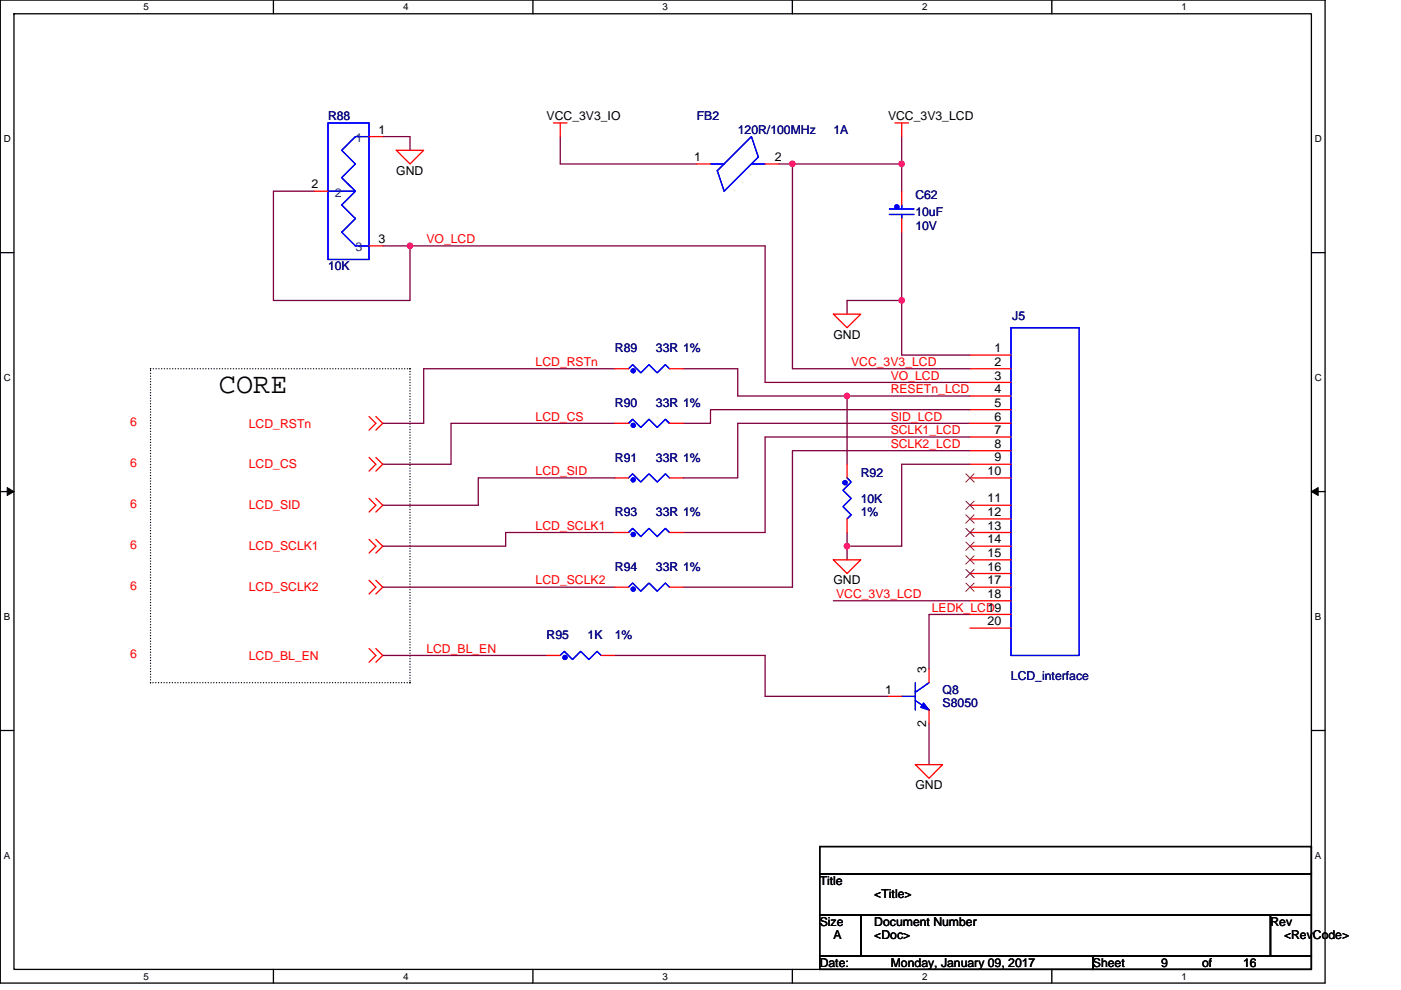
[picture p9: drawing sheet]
<svg xmlns="http://www.w3.org/2000/svg" width="297mm" height="210mm" viewBox="0 0 297 210" stroke-linecap="round" stroke-linejoin="round" font-family="sans-serif">
<path d="M.1 0h280.8v208.5h-280.8zM3 2.9h275v202.7h-275z" fill="none" stroke="#000" stroke-width=".28"/>
<g fill="#fff">
<path d="M30.5 .3h1.1v2.3h-1.1z"/>
<path d="M30.5 205.9h1.1v2.3h-1.1z"/>
</g>
<path d="M58 0v2.9M58 205.6v2.9" fill="none" stroke="#000" stroke-width=".28"/>
<g fill="#fff">
<path d="M85.5 .3h1.1v2.3h-1.1z"/>
<path d="M85.5 205.9h1.1v2.3h-1.1z"/>
</g>
<path d="M113 0v2.9M113 205.6v2.9" fill="none" stroke="#000" stroke-width=".28"/>
<g fill="#fff">
<path d="M140.5 .3h1.1v2.3h-1.1z"/>
<path d="M140.5 205.9h1.1v2.3h-1.1z"/>
</g>
<path d="M168 0v2.9M168 205.6v2.9" fill="none" stroke="#000" stroke-width=".28"/>
<g fill="#fff">
<path d="M195.5 .3h1.2v2.3h-1.2z"/>
<path d="M195.5 205.9h1.2v2.3h-1.2z"/>
</g>
<path d="M223 0v2.9M223 205.6v2.9" fill="none" stroke="#000" stroke-width=".28"/>
<g fill="#fff">
<path d="M250.5 .3h1.2v2.3h-1.2z"/>
<path d="M250.5 205.9h1.2v2.3h-1.2z"/>
<path d="M.8 28.3h1.5v2.3h-1.5z"/>
<path d="M278.8 28.3h1.5v2.3h-1.5z"/>
<path d="M.8 78.9h1.5v2.3h-1.5z"/>
<path d="M278.8 78.9h1.5v2.3h-1.5z"/>
</g>
<path d="M.1 53.6h2.9M278 53.6h2.9" fill="none" stroke="#000" stroke-width=".28"/>
<g fill="#fff">
<path d="M.8 129.6h1.4v2.3h-1.4z"/>
<path d="M278.8 129.6h1.4v2.3h-1.4z"/>
</g>
<path d="M.1 104.3h2.9M278 104.3h2.9" fill="none" stroke="#000" stroke-width=".28"/>
<path d="M1.5 103.4l1.5 .9-1.5 .8zM278 104.3l1.5-.9v1.7z" fill="#000" stroke="#000" stroke-width=".21"/>
<g fill="#fff">
<path d="M.8 180.3h1.4v2.3h-1.4z"/>
<path d="M278.8 180.3h1.4v2.3h-1.4z"/>
</g>
<path d="M.1 154.9h2.9M278 154.9h2.9M173.8 179.6h104.2v5.7h-104.2zM173.8 194h8.7v8.7h-8.7zM173.8 185.3h104.2v8.7h-104.2zM182.5 194h86.9v8.7h-86.9zM269.4 194h8.6v8.7h-8.6zM173.8 202.7h57.9v2.9h-57.9zM231.7 202.7h46.3v2.9h-46.3z" fill="none" stroke="#000" stroke-width=".28"/>
<path d="M31.9 78.2h55M31.9 78.2h.1M86.9 78.2h.1M86.9 78.2v66.6M31.9 144.8h.1M31.9 144.8v-66.6M86.9 144.8h.1M86.9 144.8h-55" fill="none" stroke="#000" stroke-width=".28" stroke-dasharray="0 .6"/>
<g fill="none" stroke="#800040" stroke-width=".28">
<path d="M81.1 29h5.8v2.9M118.8 29v5.8h28.9M165.1 34.8h2.9M168 34.8v43.4h37.7M168 34.8h23.2M191.2 34.8v5.8M191.2 29v5.8M66.7 40.6h-8.7v23.1h28.9v-11.5h-5.8M86.9 52.2h75.3v28.9h43.5M191.2 49.3v14.4M130.4 78.2h-40.6v11.6h-8.7M144.8 78.2h11.6v5.8h23.2v14.5"/>
<path d="M191.2 63.7h-11.6v2.9M191.2 63.7v11.6h14.5M130.4 89.8h-34.8v8.7h-14.5M179.6 84h26.1M205.7 98.5h-14.5v17.3h-11.6M205.7 95.6h-37.7v28.9h-23.2M205.7 92.7h-43.5v20.2h-17.4M205.7 89.8h-49.3v11.6h-11.6M205.7 86.9h-55.1v2.9h-5.8M130.4 101.4h-29v5.8h-20.3M130.4 112.9h-23.2v2.9h-26.1M179.6 115.8v2.9"/>
<path d="M179.6 112.9v2.9M81.1 139h34.8M81.1 124.5h49.3M130.4 139h31.8v8.7h26.1M176.7 127.4h29M205.7 130.3h-8.7v11.6M197 153.5v8.7"/>
</g>
<g fill="#f0f" stroke="#f0f" stroke-width=".28">
<circle cx="168" cy="34.8" r=".57"/>
<circle cx="191.2" cy="34.8" r=".57"/>
<circle cx="191.2" cy="63.7" r=".57"/>
<circle cx="86.9" cy="52.1" r=".57"/>
<circle cx="179.6" cy="84" r=".57"/>
<circle cx="179.6" cy="115.8" r=".57"/>
</g>
<g fill="none" stroke="#f00" stroke-width=".28">
<path d="M78.2 29h2.9M84 31.9h5.8l-2.9 2.9zM117.3 26.1h2.9M118.8 26.1v2.9M147.7 34.8h2.9M162.2 34.8h2.9M189.7 26.1h2.9M191.2 26.1v2.9M66.7 40.6h2.9M78.2 52.2h2.9M191.2 40.6v2.9M191.2 46.4v2.9"/>
<path d="M130.4 78.2h2.9M141.9 78.2h2.9M176.7 66.6h5.8l-2.9 2.9zM205.7 75.3h8.6M205.7 78.2h8.6M78.2 88.3l1.5 1.5-1.5 1.4M78.2 97l1.5 1.5-1.5 1.4M79.7 88.3l1.4 1.5-1.4 1.4M79.7 97l1.4 1.5-1.4 1.4M130.4 89.8h2.9M141.9 89.8h2.9M179.6 98.5v2.9"/>
<path d="M205.7 81.1h8.6M205.7 84h8.6M205.7 86.9h8.6M205.7 89.8h8.6M205.7 92.7h8.6M205.7 95.6h8.6M205.7 98.5h8.6M78.2 105.7l1.5 1.5-1.5 1.4M78.2 114.4l1.5 1.4-1.5 1.5M79.7 105.7l1.4 1.5-1.4 1.4M79.7 114.4l1.4 1.4-1.4 1.5M130.4 112.9h2.9"/>
<path d="M130.4 101.4h2.9M141.9 112.9h2.9M141.9 101.4h2.9M176.7 118.7h5.8l-2.9 2.9zM179.6 110.1v2.8M205.7 101.4h8.6M205.7 107.2h8.6M205.7 110.1h8.6M205.7 112.9h8.6M205.7 115.8h8.6M205.7 118.7h8.6M78.2 123.1l1.5 1.4-1.5 1.5"/>
<path d="M78.2 137.6l1.5 1.4-1.5 1.5M79.7 123.1l1.4 1.4-1.4 1.5M79.7 137.6l1.4 1.4-1.4 1.5M115.9 139h2.9M127.5 139h2.9M130.4 124.5h2.9M141.9 124.5h2.9M205.7 121.6h8.6M205.7 124.5h8.6M205.7 127.4h8.6M205.7 130.3h8.6M205.7 133.2h8.6"/>
<path d="M188.3 147.7h2.9M197 141.9v2.9M197 150.6v2.9M194.1 162.2h5.8l-2.9 2.9z"/>
</g>
<g fill="none" stroke="#00f" stroke-width=".28">
<path d="M69.6 26.1h8.6v28.9h-8.6zM78.2 29h-2.8l-2.9 2.9 2.9 2.9-2.9 2.9 2.9 2.9M150.6 34.8h2.9M152.1 36.2l7.2-7.2 1.5 4.3-7.3 7.3zM159.3 34.8h2.9M69.6 40.6h5.8M75.4 40.6l-2.9 2.9 2.9 2.9-2.9 2.9 2.9 2.9h2.8M188.6 45.5h5.2M188.6 44.3h5.2M191.2 45.5v.9M191.2 43.5v.8M133.3 78.2l.8-.9 1.8 1.8 1.7-1.8 1.7 1.8 1.8-1.8 .8 .9"/>
<path d="M214.3 69.5h14.5v69.5h-14.5zM133.3 89.8l.8-.9 1.8 1.8 1.7-1.8 1.7 1.8 1.8-1.8 .8 .9M133.3 112.9l.8-.8 1.8 1.7 1.7-1.7 1.7 1.7 1.8-1.7 .8 .8M133.3 101.4l.8-.9 1.8 1.7 1.7-1.7 1.7 1.7 1.8-1.7 .8 .9M179.6 101.4l.9 .8-1.8 1.8 1.8 1.7-1.8 1.7 1.8 1.8-.9 .9M118.8 139l.9-.8 1.7 1.7 1.7-1.7 1.8 1.7 1.7-1.7 .9 .8M133.3 124.5l.8-.8 1.8 1.7 1.7-1.7 1.7 1.7 1.8-1.7 .8 .8M191.2 147.7h2.9M194.1 148.6l2.9 2M194.1 144.8v5.8M197 144.8l-2.9 2"/>
</g>
<g fill="#00f" stroke="#00f" stroke-width=".28">
<path d="M195.8 149.1l1.2 1.5-1.8-.6z" fill-rule="evenodd"/>
<path d="M195.8 149.1l1.2 1.5-1.8-.6z" fill-rule="evenodd"/>
<circle cx="134.3" cy="113.4" r=".43"/>
<circle cx="134.3" cy="101.8" r=".43"/>
<circle cx="134.3" cy="90.2" r=".43"/>
<circle cx="190.2" cy="43.9" r=".43"/>
<circle cx="134.3" cy="78.6" r=".43"/>
<circle cx="179.1" cy="102.4" r=".43"/>
<circle cx="134.3" cy="125" r=".43"/>
<circle cx="119.8" cy="139.4" r=".43"/>
</g>
<g fill="none" stroke="#804000" stroke-width=".21">
<path d="M204.8 100.5l1.7 1.8M204.8 106.3l1.7 1.8M204.8 109.2l1.7 1.8M204.8 112.1l1.7 1.7M204.8 115l1.7 1.7M204.8 117.9l1.7 1.7M206.5 100.5l-1.7 1.8M206.5 106.3l-1.7 1.8M206.5 109.2l-1.7 1.8M206.5 112.1l-1.7 1.7M206.5 115l-1.7 1.7M206.5 117.9l-1.7 1.7"/>
<path d="M204.8 120.8l1.7 1.7M204.8 123.7l1.7 1.7M206.5 120.8l-1.7 1.7M206.5 123.7l-1.7 1.7"/>
</g>
<text font-size="6.1" x="46.4" y="83.3">CORE</text>
<g font-size="2.6" fill="#000080">
<text x="69.6" y="25.5">R88</text>
<text x="147.7" y="25.5">FB2</text>
<text x="156.4" y="28.4">120R/100MHz</text>
<text x="176.7" y="28.4">1A</text>
<text x="194.1" y="42.3">C62</text>
<text x="194.1" y="45.8">10uF</text>
<text x="194.1" y="48.7">10V</text>
<text x="69.6" y="57.4">10K</text>
<text x="214.6" y="67.8">J5</text>
<text x="130.4" y="74.7">R89</text>
<text x="139.1" y="74.7">33R 1%</text>
<text x="130.4" y="86.3">R90</text>
<text x="139.1" y="86.3">33R 1%</text>
<text x="130.4" y="97.9">R91</text>
<text x="139.1" y="97.9">33R 1%</text>
<text x="182.5" y="101.1">R92</text>
<text x="182.5" y="106.6">10K</text>
<text x="130.4" y="109.5">R93</text>
<text x="139.1" y="109.5">33R 1%</text>
<text x="182.5" y="109.5">1%</text>
<text x="130.4" y="121.1">R94</text>
<text x="139.1" y="121.1">33R 1%</text>
<text x="115.9" y="135.6">R95</text>
<text x="124.6" y="135.6">1K</text>
<text x="130.4" y="135.6">1%</text>
<text x="199.9" y="147.1">Q8</text>
<text x="214.3" y="144.2">LCD_interface</text>
<text x="199.9" y="150">S8050</text>
</g>
<g font-size="2.6">
<text x="80.3" y="28.4">1</text>
<text x="115.9" y="25.5">VCC_3V3_IO</text>
<text x="188.3" y="25.5">VCC_3V3_LCD</text>
<text x="147.1" y="34.2">1</text>
<text x="164.2" y="34.2">2</text>
<text x="66.1" y="40">2</text>
<text x="84" y="37.1">GND</text>
<text x="80.3" y="51.6">3</text>
<text x="176.7" y="71.8">GND</text>
<text x="210.8" y="74.7">1</text>
<text x="210.8" y="77.6">2</text>
<text x="210.8" y="80.5">3</text>
<text x="210.8" y="83.4">4</text>
<text x="210.8" y="86.3">5</text>
<text x="210.8" y="89.2">6</text>
<text x="210.8" y="92.1">7</text>
<text x="210.8" y="95">8</text>
<text x="209.4" y="100.8">10</text>
<text x="210.8" y="97.9">9</text>
<text x="209.4" y="106.6">11</text>
<text x="209.4" y="109.5">12</text>
<text x="209.4" y="112.4">13</text>
<text x="209.4" y="115.3">14</text>
<text x="209.4" y="118.2">15</text>
<text x="176.7" y="124">GND</text>
<text x="209.4" y="121.1">16</text>
<text x="209.4" y="124">17</text>
<text x="209.4" y="126.8">18</text>
<text x="209.4" y="129.7">19</text>
<text x="209.4" y="132.6">20</text>
<text x="196.4" y="142.8" transform="rotate(-90 196.4 142.8)">3</text>
<text x="187.7" y="147.1">1</text>
<text x="196.4" y="154.1" transform="rotate(-90 196.4 154.1)">2</text>
<text x="194.1" y="167.4">GND</text>
<text x="173.8" y="187.7">Title</text>
<text x="185.4" y="190.6">&lt;Title&gt;</text>
<text x="173.8" y="196.4">Size</text>
<text x="185.4" y="196.4">Document Number</text>
<text x="269.4" y="196.4">Rev</text>
<text x="176.7" y="199.3">A</text>
<text x="185.4" y="199.3">&lt;Doc&gt;</text>
<text x="272.2" y="199.3">&lt;RevCode&gt;</text>
<text x="173.8" y="205">Date:</text>
<text x="188.9" y="205">Monday, January 09, 2017</text>
<text x="231.7" y="205">Sheet</text>
<text x="246.2" y="205">9</text>
<text x="254.9" y="205">of</text>
<text x="263.6" y="205">16</text>
</g>
<g font-size="2.6" fill="#004080">
<text x="75.3" y="30.1">1</text>
<text x="71" y="41.7">2</text>
<text x="75.3" y="53.3">3</text>
</g>
<g font-size="2.6" fill="#f00">
<text x="90.4" y="51.6">VO_LCD</text>
<text x="113.6" y="77.6">LCD_RSTn</text>
<text x="180.4" y="77.6">VCC_3V3_LCD</text>
<text x="188.8" y="80.5">VO_LCD</text>
<text x="188.8" y="83.4">RESETn_LCD</text>
<text x="113.6" y="89.2">LCD_CS</text>
<text x="188.8" y="89.2">SID_LCD</text>
<text x="27.6" y="90.4">6</text>
<text x="52.8" y="90.7">LCD_RSTn</text>
<text x="188.8" y="95">SCLK2_LCD</text>
<text x="188.8" y="92.1">SCLK1_LCD</text>
<text x="27.6" y="99.1">6</text>
<text x="52.8" y="99.4">LCD_CS</text>
<text x="113.6" y="100.8">LCD_SID</text>
<text x="27.6" y="107.8">6</text>
<text x="52.8" y="108">LCD_SID</text>
<text x="113.6" y="112.4">LCD_SCLK1</text>
<text x="27.6" y="116.4">6</text>
<text x="52.8" y="116.7">LCD_SCLK1</text>
<text x="27.6" y="125.1">6</text>
<text x="52.8" y="125.4">LCD_SCLK2</text>
<text x="113.6" y="124">LCD_SCLK2</text>
<text x="177.3" y="126.9">VCC_3V3_LCD</text>
<text x="197.5" y="129.8">LEDK_LCD</text>
<text x="27.6" y="139.6">6</text>
<text x="52.8" y="139.9">LCD_BL_EN</text>
<text x="90.4" y="138.5">LCD_BL_EN</text>
</g>
<g font-size="2.1">
<text x="30.5" y="2.2">5</text>
<text x="85.5" y="2.2">4</text>
<text x="140.5" y="2.2">3</text>
<text x="195.5" y="2.2">2</text>
<text x="250.5" y="2.2">1</text>
<text x=".8" y="30.1">D</text>
<text x="278.8" y="30.1">D</text>
<text x=".8" y="80.8">C</text>
<text x="278.8" y="80.8">C</text>
<text x=".8" y="131.4">B</text>
<text x="278.8" y="131.4">B</text>
<text x=".8" y="182.1">A</text>
<text x="278.8" y="182.1">A</text>
<text x="30.5" y="207.8">5</text>
<text x="85.5" y="207.8">4</text>
<text x="140.5" y="207.8">3</text>
<text x="195.5" y="207.8">2</text>
<text x="250.5" y="207.8">1</text>
</g>
</svg>
